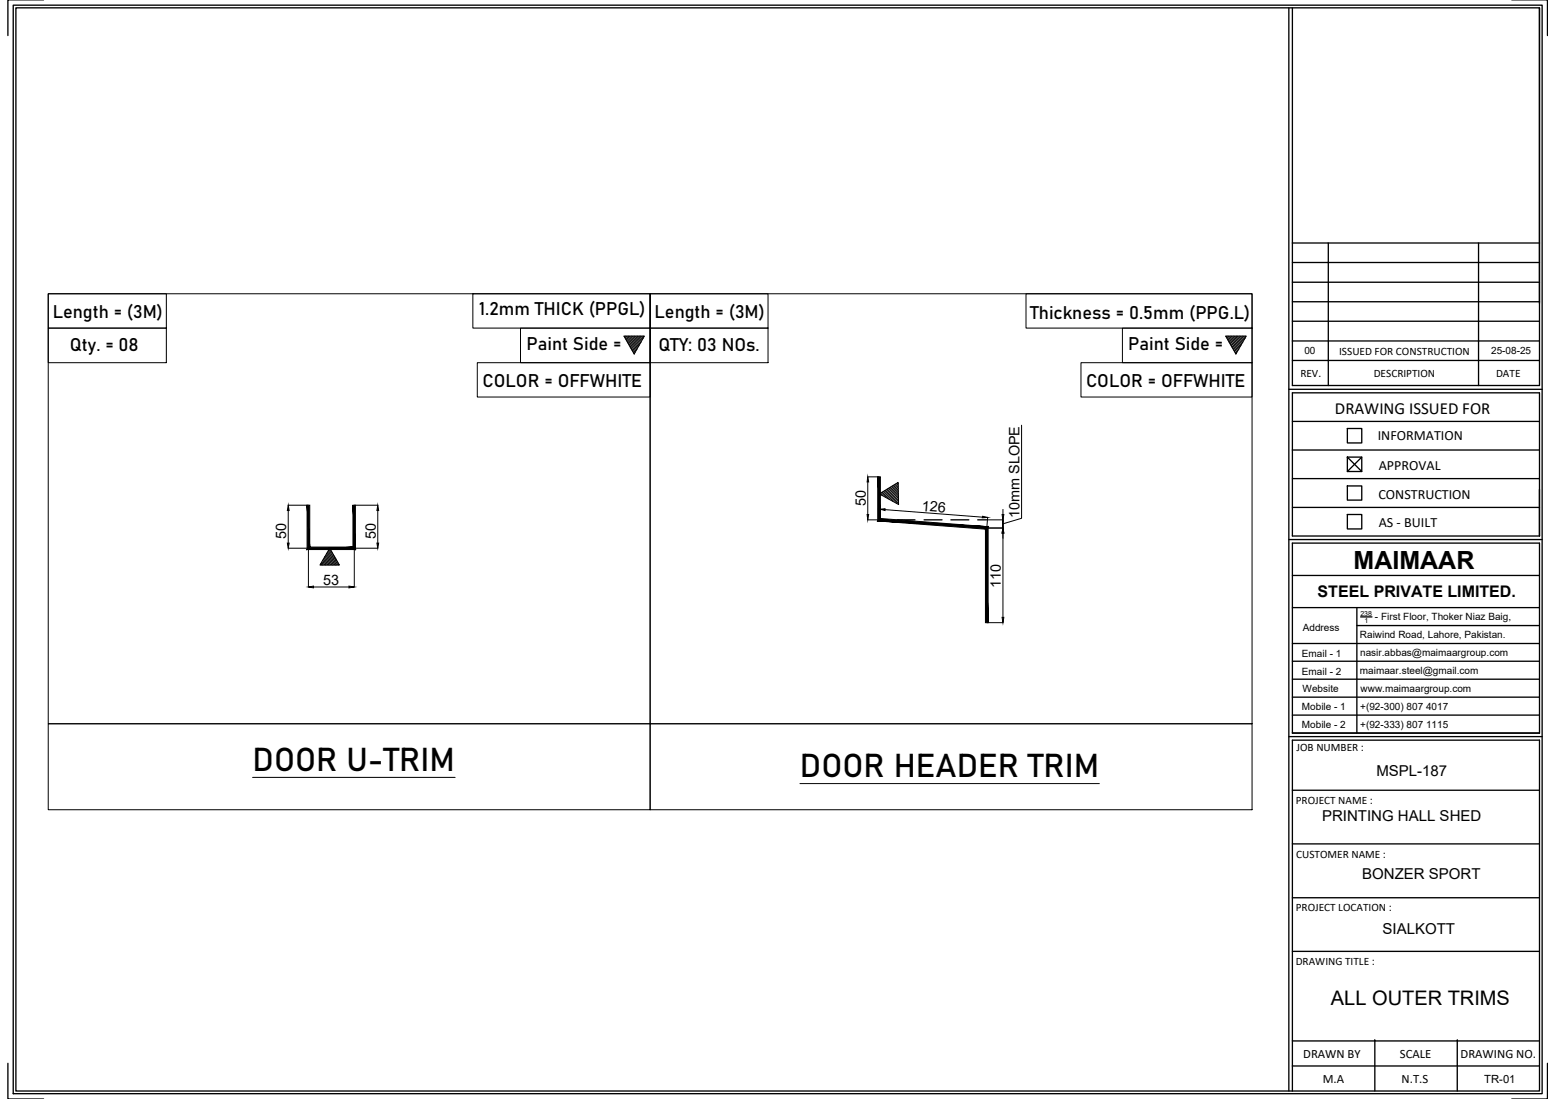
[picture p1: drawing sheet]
<svg xmlns="http://www.w3.org/2000/svg" width="297mm" height="210mm" viewBox="0 0 297 210" stroke-linecap="round" stroke-linejoin="round" font-family="sans-serif">
<!-- layer: Dimensions -->
<g fill="#000" stroke="#000" stroke-width=".19">
<path d="M55.1 96.5l.1 1h-.3zM72.2 96.5l.1 1h-.3zM165.6 98.3h.3l-.1 1zM165.8 91.1l.1 .9h-.3zM168.1 97.3l1-.1v.3zM187.7 98.6l1 .2-1.1 .1zM191.4 98.3h.4l-.2 1zM54.9 103.7h.3l-.1 1zM58.9 112.1l1-.2v.4zM66.7 111.9l1 .2-1 .2zM72 103.7h.3l-.1 1zM191.6 100.9l.2 .9h-.4z"/>
<path d="M191.4 117.9h.4l-.2 1z"/>
<path d="M58.7 96.5l.5 8v-8zM58.7 96.5l.5 8-.5 .5zM58.7 105l8.7-.5h-8.2zM58.7 105l8.7-.5 .5 .5zM67.4 96.5v8l.5 .5zM67.4 96.5h.5v8.5z"/>
<path d="M188.2 101.1v17.8h.6zM188.2 101.1l.6-.5v18.3zM167.7 99.5l20.5 1.6 .6-.5zM167.7 99.5l.5-.5 20.6 1.6zM167.7 91.1v8.4l.5-.5zM167.7 91.1h.5v7.9z"/>
</g>
<g fill="none" stroke="#000" stroke-width=".19">
<path d="M9.2 56.1h115v82.1h-115zM9.2 56.1h22.6v6.6h-22.6zM90.3 56.1h33.9v6.6h-33.9zM124.2 56.1h115v82.1h-115zM124.2 56.1h22.5v6.6h-22.5zM196 56.1h43.2v6.6h-43.2zM9.2 62.7h22.6v6.6h-22.6zM91.2 69.3h33v6.5h-33zM99.4 62.7h24.8v6.6h-24.8zM119.2 64.2h3.9l-2 3.4zM119.2 64.2h.1M119.5 64.2l-.2 .2"/>
<path d="M119.8 64.2l-.4 .4M120.1 64.2l-.6 .6M120.3 64.2l-.7 .8M120.6 64.2l-.9 .9M120.9 64.2l-1.1 1.1M121.2 64.2l-1.3 1.3M121.3 67.3l-.2 .2M121.5 64.2l-1.5 1.5M121.7 66.6l-.7 .8M121.8 64.2l-1.7 1.7M122.1 66l-1.2 1.2M122.1 64.2l-1.8 1.9"/>
<path d="M122.4 64.2l-2.1 2.1M122.5 65.3l-1.7 1.7M122.7 64.2l-2.2 2.2M122.9 64.6l-2.2 2.2M123 64.2l-2.4 2.4M124.2 62.7h22.5v6.6h-22.5zM206.5 69.3h32.7v6.5h-32.7zM214.4 62.7h24.8v6.6h-24.8zM234.1 64.2h4l-2 3.4zM234.2 64.2h-.1M234.4 64.2l-.1 .2M234.7 64.2l-.4 .4"/>
<path d="M235 64.2l-.5 .6M235.3 64.2l-.7 .8M235.6 64.2l-.9 .9M235.9 64.2l-1.1 1.1M236.2 64.2l-1.3 1.3M236.2 67.3l-.2 .2M236.5 64.2l-1.5 1.5M236.7 66.6l-.7 .8M236.8 64.2l-1.7 1.7M237.1 64.2l-1.9 1.9M237.1 66l-1.3 1.2M237.3 64.2l-2 2.1"/>
<path d="M237.4 65.3l-1.7 1.7M237.6 64.2l-2.2 2.2M237.9 64.6l-2.3 2.2M237.9 64.2l-2.4 2.4M55.1 96.5h3.8M55.1 97.5v6.2M67.7 96.5h4.5M72.2 97.5v6.2M165.8 91.1h2.1M165.8 92v6.3M168 94.3l3.6-2.2v4.3zM168.1 97.3l-.2 2h-2.1"/>
<path d="M168.1 94.2l.5 .4M168.3 94.1l1 .9M168.5 94l1.5 1.4M168.7 93.9l1.9 1.9M168.9 93.7l2.5 2.5M169.1 97.3l18.6 1.5M169.1 93.7l2.5 2.5M169.3 93.5l2.3 2.4M169.5 93.4l2.1 2.2M169.7 93.3l1.9 1.9M169.9 93.2l1.7 1.7M170.1 93.1l1.5 1.5"/>
<path d="M170.3 92.9l1.3 1.4M170.5 92.8l1.1 1.2M170.7 92.7l.9 1M170.8 92.6l.8 .7M171.1 92.5l.5 .5M171.3 92.3l.3 .4M171.4 92.2l.2 .2M188.6 99.3h3M188.7 98.8l-.2 2.1h3.1M191.6 97.3v1M195.1 81.2v17.8l-3.5 1M55.1 104.7h3.8"/>
<path d="M58.9 104.7h.1M58.9 104.7v7.4M59.9 112.1h6.8M63 104.7l1.8 3.2h-3.7zM63.1 104.8l-.4 .4M63.1 105l-.8 .8M63.2 105.2l-1.2 1.2M63.4 105.3l-1.8 1.8M63.4 105.5l-2.2 2.3M63.5 105.7l-2.2 2.2M63.7 105.9l-2.1 2M63.7 106.1l-1.8 1.8"/>
<path d="M63.9 106.2l-1.8 1.7M64 106.4l-1.6 1.5M64 106.6l-1.3 1.3M64.2 106.7l-1.2 1.2M64.2 106.9l-1 1M64.3 107.1l-.8 .8M64.5 107.2l-.7 .7M64.5 107.5l-.4 .4M64.6 107.6l-.3 .3M64.8 107.8l-.2 .1M72.2 104.7h-4.5v7.4M188.5 118.9h3.1"/>
<path d="M191.6 100.9v-1.6v1.6M191.6 101.8v16.1M9.2 138.2h115v16.5h-115zM124.2 138.2h115v16.5h-115zM48.2 148.5h38.7M152.8 149.7h57.2"/>
</g>
<!-- layer: 0 -->
<g fill="none" stroke="#000" stroke-width=".25">
<path d="M8.3 0h-6.8v6.8M288.8 0h6.8v6.8M2.5 1h292.1v207.9h-292.1zM246.2 1.5v206.9M246.9 1.5v72.1h47.2v-72.1M246.9 57.6h47.2M246.9 53.9h47.2M246.9 50.1h47.2M246.9 46.4h47.2M253.7 46.4v27.2M282.4 46.4v27.2M294.1 57.9v-56.4h-291.1v206.9h291.1v-67h-47.2v67"/>
<path d="M246.2 74.4h48.4M246.9 75h47.2v27.4h-47.2zM246.9 68.8h47.2M246.9 65.1h47.2M246.9 61.4h47.2M167.9 99.3h1.8M171.4 99.3h3.4M176.5 99.3h3.4M181.6 99.3h3.5M186.8 99.3h1.7M246.9 80.5h47.2M246.9 86h47.2"/>
<path d="M246.9 91.4h47.2M246.9 96.9h47.2M257.4 81.8h2.7v2.8h-2.7zM257.4 87.3h2.7v2.8h-2.7zM257.4 92.8h2.7v2.7h-2.7zM257.4 98.3h2.7v2.7h-2.7zM257.4 87.3l2.7 2.8M260.1 87.3l-2.7 2.8M246.2 103.1h48.4M246.9 103.7h47.2v36.3h-47.2zM246.9 116h47.2M246.9 109.9h47.2"/>
<path d="M259.2 116v24M259.2 119.5h34.9M259.9 117.8h2.2M246.9 136.6h47.2M246.9 133.2h47.2M246.9 129.7h47.2M246.9 126.3h47.2M246.9 122.9h47.2M246.2 140.7h48.4M246.9 150.9h47.2M246.9 171.5h47.2M246.9 161.2h47.2"/>
<path d="M246.9 198.8h47.2M246.9 181.7h47.2M262.6 198.8v9.6M278.4 198.8v9.6M1.5 203.1v6.8h6.8M246.9 203.6h47.2M295.6 203.1v6.8h-6.8"/>
</g>
<path d="M262.6 198.8h.1M278.4 198.8h.1" fill="none" stroke="#000" stroke-width=".19"/>
<g font-size="6.2">
<text x="48.2" y="147.2">DOOR U-TRIM</text>
<text x="152.8" y="148.4">DOOR HEADER TRIM</text>
</g>
<text font-size="4.8" x="258.6" y="108.6">MAIMAAR</text>
<text font-size="3.8" x="254.2" y="192">ALL OUTER TRIMS</text>
<g font-size="3.5">
<text x="10.1" y="60.7">Length = (3M)</text>
<text x="91.6" y="60.3">1.2mm THICK (PPGL)</text>
<text x="125" y="60.7">Length = (3M)</text>
<text x="196.8" y="60.9">Thickness = 0.5mm (PPG.L)</text>
<text x="13.3" y="67.1">Qty. = 08</text>
<text x="100.6" y="66.9">Paint Side =</text>
<text x="125.8" y="67.1">QTY: 03 NOs.</text>
<text x="215.5" y="66.9">Paint Side =</text>
<text x="92.2" y="73.9">COLOR = OFFWHITE</text>
<text x="207.5" y="73.9">COLOR = OFFWHITE</text>
</g>
<text font-size="3.2" x="255" y="79">DRAWING ISSUED FOR</text>
<text font-size="3.1" x="251.7" y="114.1">STEEL PRIVATE LIMITED.</text>
<g font-size="2.9">
<text x="262.9" y="148.3">MSPL-187</text>
<text x="252.5" y="156.7">PRINTING HALL SHED</text>
<text x="260.2" y="167.8">BONZER SPORT</text>
<text x="264.1" y="178.4">SIALKOTT</text>
</g>
<g font-size="2.8">
<text x="165.4" y="96.7" transform="rotate(-90 165.4 96.7)">50</text>
<text x="176" y="97.5" transform="rotate(5 176 97.5)">126</text>
<text x="194.8" y="98.9" transform="rotate(-90 194.8 98.9)">10mm SLOPE</text>
<text x="54.7" y="103" transform="rotate(-90 54.7 103)">50</text>
<text x="71.8" y="103" transform="rotate(-90 71.8 103)">50</text>
<text x="61.8" y="111.8">53</text>
<text x="191.2" y="112.2" transform="rotate(-90 191.2 112.2)">110</text>
</g>
<g font-size="2.7">
<text x="263.2" y="84.1">INFORMATION</text>
<text x="263.4" y="89.8">APPROVAL</text>
<text x="263.3" y="95.2">CONSTRUCTION</text>
<text x="263.4" y="100.7">AS - BUILT</text>
</g>
<g font-size="2.4">
<text x="248.9" y="202.2">DRAWN BY</text>
<text x="267.4" y="202.2">SCALE</text>
<text x="279" y="202.2">DRAWING NO.</text>
<text x="252.7" y="206.9">M.A</text>
<text x="267.7" y="206.9">N.T.S</text>
</g>
<g font-size="2.2">
<text x="255.8" y="67.7">ISSUED FOR CONSTRUCTION</text>
<text x="248.4" y="72.1">REV.</text>
<text x="262.4" y="72.1">DESCRIPTION</text>
<text x="285.8" y="72.1">DATE</text>
<text x="247.7" y="143.4">JOB NUMBER :</text>
<text x="247.5" y="153.5">PROJECT NAME :</text>
<text x="247.6" y="163.8">CUSTOMER NAME :</text>
<text x="247.5" y="174">PROJECT LOCATION :</text>
<text x="247.5" y="184.3">DRAWING TITLE :</text>
<text x="283.5" y="206.9">TR-01</text>
</g>
<g font-size="1.9">
<text x="249.2" y="67.7">00</text>
<text x="284.8" y="67.7">25-08-25</text>
<text x="262.6" y="118.5">- First Floor, Thoker Niaz Baig,</text>
<text x="248.7" y="125.4">Email - 1</text>
<text x="248.9" y="120.5">Address</text>
<text x="259.8" y="121.8">Raiwind Road, Lahore, Pakistan.</text>
<text x="259.8" y="125.3">nasir.abbas@maimaargroup.com</text>
<text x="248.7" y="128.8">Email - 2</text>
<text x="259.8" y="128.7">maimaar.steel@gmail.com</text>
<text x="248.7" y="135.7">Mobile - 1</text>
<text x="248.8" y="132.3">Website</text>
<text x="259.8" y="135.6">+(92-300) 807 4017</text>
<text x="259.9" y="132.2">www.maimaargroup.com</text>
<text x="248.7" y="139.1">Mobile - 2</text>
<text x="259.8" y="139">+(92-333) 807 1115</text>
</g>
<g font-size="1.3">
<text x="259.9" y="117.7">238</text>
<text x="260.7" y="119">1</text>
</g>
</svg>
